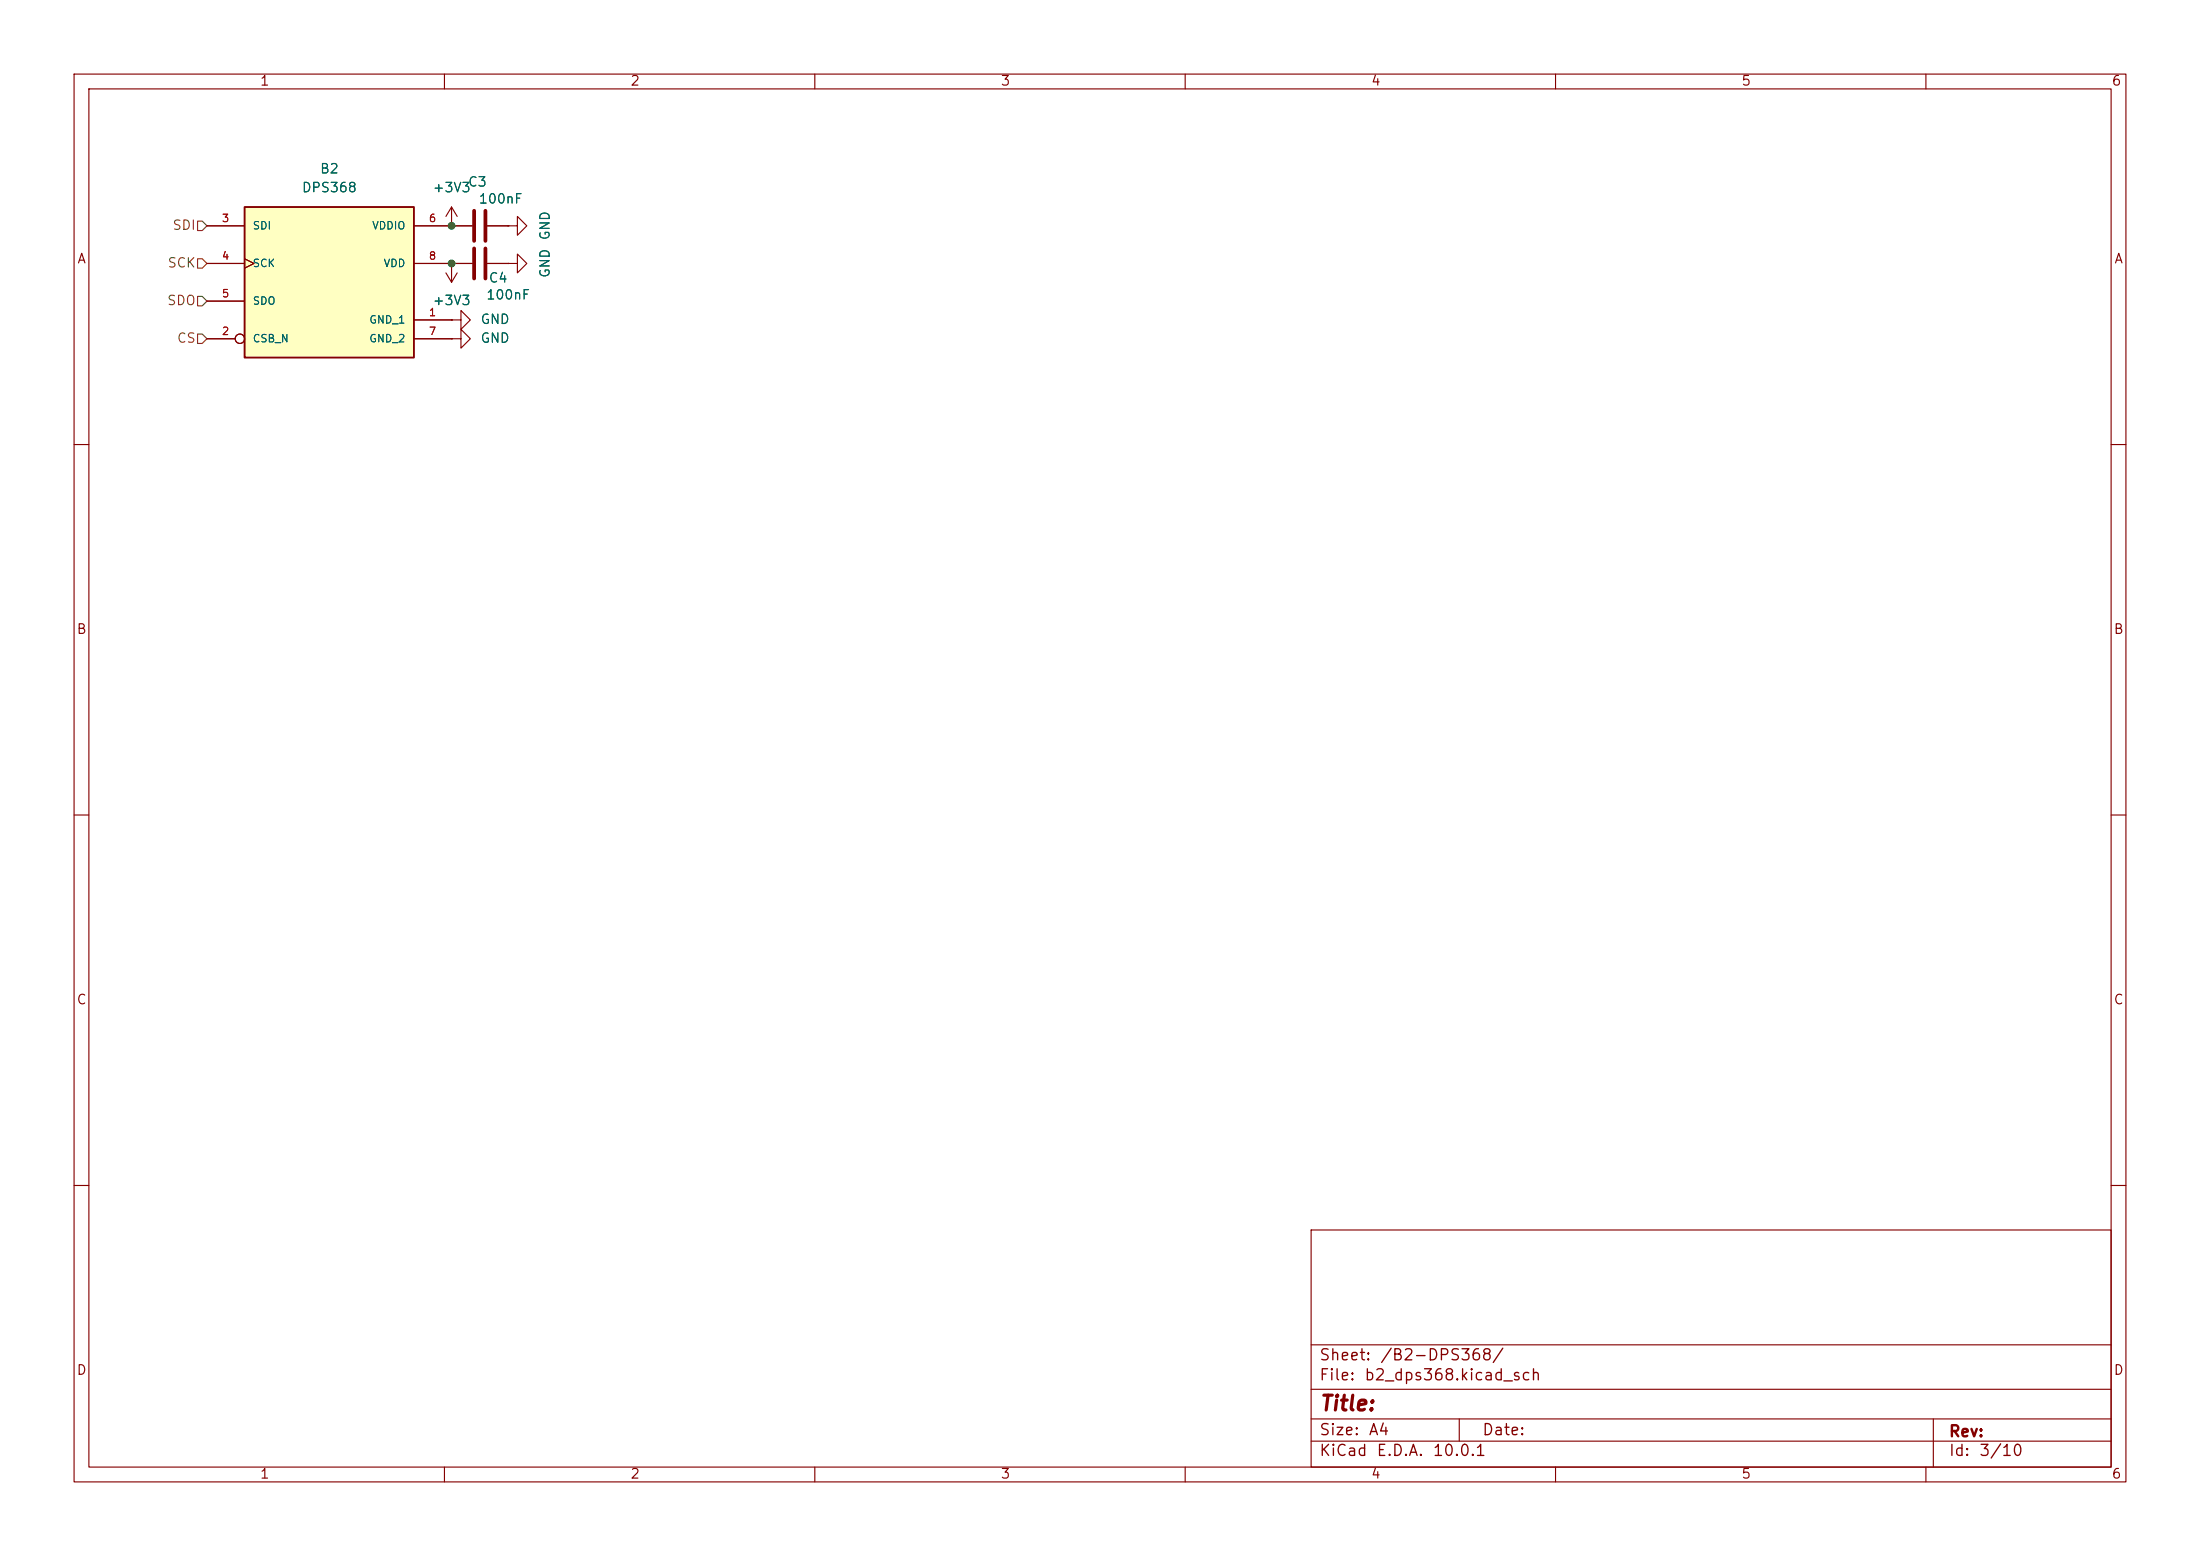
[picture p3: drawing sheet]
<svg xmlns="http://www.w3.org/2000/svg" width="297mm" height="210mm" viewBox="0 0 297 210" stroke-linecap="round" stroke-linejoin="round" font-family="sans-serif">
<g fill="none" stroke="#840000" stroke-width=".15">
<path d="M10 10h277v190h-277zM12 12h273v186h-273zM60 10v2M110 10v2M160 10v2M210 10v2M260 10v2M10 60h2M285 60h2M10 110h2M285 110h2M10 160h2"/>
<path d="M177 166h108v32h-108zM285 160h2M60 198v2M110 198v2M160 198v2M177 194.5h108M177 191.5h108M177 187.5h108M177 181.5h108M197 191.5v3M210 198v2M260 198v2"/>
<path d="M261 191.5v6.5"/>
</g>
<path d="M33 27.9h22.9v20.4h-22.9z" fill="#ffffc2"/>
<path d="M33 27.9h22.9v20.4h-22.9z" fill="none" stroke="#840000" stroke-width=".25"/>
<g fill="none" stroke="#840000" stroke-width=".15">
<path d="M27.9 30.5h5.1M27.9 35.6h5.1M33 34.9l1.3 .7-1.3 .6M55.9 30.5h7.9M55.9 35.6h7.9M60.2 36.8l.8 1.3M61 35.6h.1M61 30.5h.1M61 27.9v2.6M61 35.6v2.5M61 27.9l-.8 1.3M61 27.9l.7 1.3"/>
<path d="M61.7 36.8l-.7 1.3M65.8 30.5h2.8M65.8 35.6h2.8M68.6 30.5h1.2v-1.3l1.3 1.3-1.3 1.3v-1.3M68.6 30.5h.1M68.6 35.6h1.2v-1.3l1.3 1.3-1.3 1.2v-1.2M68.6 35.6h.1M27.9 45.7h3.8M27.9 40.6h5.1M55.9 43.2h5.1M55.9 45.7h5.1M61 45.7h1.2v-1.2l1.3 1.2-1.3 1.3v-1.3"/>
<path d="M61 45.7h.1M61 43.2h1.2v-1.3l1.3 1.3-1.3 1.3v-1.3M61 43.2h.1"/>
<circle cx="32.4" cy="45.7" r=".63"/>
</g>
<path d="M64 28.4v4.1M64 33.5v4.1M65.5 28.4v4.1M65.5 33.5v4.1" fill="none" stroke="#840000" stroke-width=".51"/>
<path d="M26.7 34.9h.6l.6 .7-.6 .6h-.6zM26.7 29.8h.6l.6 .7-.6 .6h-.6zM26.7 45.1h.6l.6 .6-.6 .7h-.6zM26.7 40h.6l.6 .6-.6 .7h-.6z" fill="none" stroke="#725600" stroke-width=".15"/>
<g fill="#009600" stroke="#009600" stroke-width=".14">
<circle cx="61" cy="30.5" r=".46"/>
<circle cx="61" cy="35.6" r=".46"/>
</g>
<text font-size="2" fill="#840000" x="178" y="190.9">Title:</text>
<g font-size="1.5" fill="#840000">
<text x="178" y="184">Sheet:</text>
<text x="186.2" y="184">/B2-DPS368/</text>
<text x="178" y="186.7">File:</text>
<text x="184.1" y="186.7">b2_dps368.kicad_sch</text>
<text x="178" y="196.9">KiCad</text>
<text x="178" y="194.1">Size:</text>
<text x="184.7" y="194.1">A4</text>
<text x="185.7" y="196.9">E.D.A.</text>
<text x="193.3" y="196.9">10.0.1</text>
<text x="200" y="194.1">Date:</text>
<text x="263" y="194.3">Rev:</text>
<text x="263" y="196.9">Id:</text>
<text x="267.1" y="196.9">3/10</text>
</g>
<g font-size="1.3" fill="#840000">
<text x="35" y="11.9">1</text>
<text x="85" y="11.9">2</text>
<text x="135" y="11.9">3</text>
<text x="185" y="11.9">4</text>
<text x="235" y="11.9">5</text>
<text x="285" y="11.9">6</text>
<text x="10.3" y="35.9">A</text>
<text x="285.3" y="35.9">A</text>
<text x="10.3" y="85.9">B</text>
<text x="285.3" y="85.9">B</text>
<text x="10.3" y="135.9">C</text>
<text x="285.3" y="135.9">C</text>
<text x="10.3" y="185.9">D</text>
<text x="285.3" y="185.9">D</text>
<text x="35" y="199.9">1</text>
<text x="85" y="199.9">2</text>
<text x="135" y="199.9">3</text>
<text x="185" y="199.9">4</text>
<text x="235" y="199.9">5</text>
<text x="285" y="199.9">6</text>
</g>
<g font-size="1.3" fill="#006464">
<text x="43.1" y="23.7">B2</text>
<text x="40.7" y="26.3">DPS368</text>
<text x="58.3" y="26.3">+3V3</text>
<text x="63.1" y="25.5">C3</text>
<text x="64.5" y="27.8">100nF</text>
<text x="74.5" y="32.5" transform="rotate(-90 74.5 32.5)">GND</text>
<text x="58.3" y="41.5">+3V3</text>
<text x="65.5" y="40.7">100nF</text>
<text x="65.9" y="38.5">C4</text>
<text x="74.5" y="37.6" transform="rotate(-90 74.5 37.6)">GND</text>
<text x="64.8" y="46.6">GND</text>
<text x="64.8" y="44">GND</text>
</g>
<g font-size="1.3" fill="#725600">
<text x="23.2" y="31.3">SDI</text>
<text x="22.5" y="41.5">SDO</text>
<text x="22.5" y="36.4">SCK</text>
<text x="23.8" y="46.6">CS</text>
</g>
<g font-size="1" fill="#a90000">
<text x="29.9" y="30.2">3</text>
<text x="29.9" y="35.3">4</text>
<text x="57.8" y="30.2">6</text>
<text x="57.8" y="35.3">8</text>
<text x="29.9" y="40.4">5</text>
<text x="29.9" y="45.5">2</text>
<text x="57.8" y="42.9">1</text>
<text x="57.8" y="45.5">7</text>
</g>
<g font-size="1" fill="#006464">
<text x="34" y="31.2">SDI</text>
<text x="50.2" y="31.2">VDDIO</text>
<text x="34" y="36.3">SCK</text>
<text x="34" y="41.4">SDO</text>
<text x="51.7" y="36.3">VDD</text>
<text x="34" y="46.5">CSB_N</text>
<text x="49.8" y="43.9">GND_1</text>
<text x="49.8" y="46.5">GND_2</text>
</g>
</svg>
